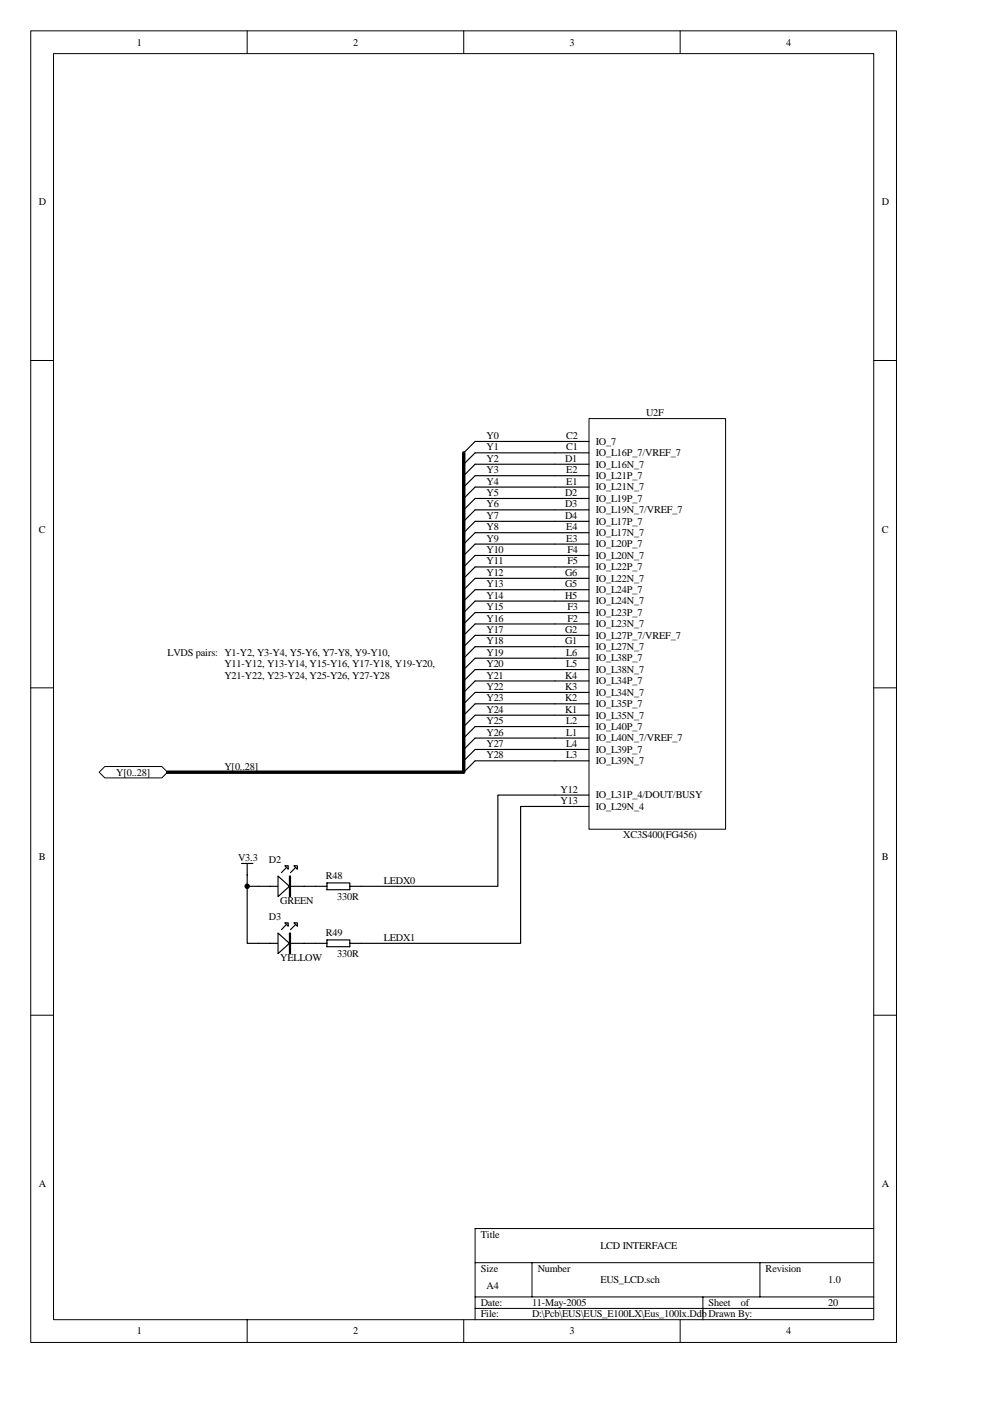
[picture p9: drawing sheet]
<svg xmlns="http://www.w3.org/2000/svg" width="210mm" height="297mm" viewBox="0 0 210 297" stroke-linecap="round" stroke-linejoin="round" font-family="sans-serif">
<g fill="none" stroke="#000" stroke-width=".21">
<path d="M6.5 6.5h183.6v278.1h-183.6zM11.3 11.4h174v268.4h-174zM52.4 6.5v4.9M98.3 6.5v4.9M144.2 6.5v4.9M6.5 76.4h4.8M185.3 76.4h4.8M6.5 145.8h4.8M185.3 145.8h4.8M6.5 215.2h4.8M185.3 215.2h4.8M52.4 279.8v4.8"/>
<path d="M98.3 279.8v4.8M100.7 267.7h84.6M100.7 275h84.6M100.7 277.4h84.6M112.8 267.7v7.3M144.2 279.8v4.8M149 275v4.8M161.1 267.7v7.3M185.3 260.5h-84.6v19.3"/>
</g>
<g fill="none" stroke="#000" stroke-width=".24">
<path d="M117.6 93.6h-16.9l-2.4 2.4M117.6 96h-16.9l-2.4 2.4M117.6 98.4h-16.9l-2.4 2.5M117.6 100.9h-16.9l-2.4 2.4M117.6 103.3h-16.9l-2.4 2.4M117.6 105.7h-16.9l-2.4 2.4M117.6 108.1h-16.9l-2.4 2.4M117.6 110.5h-16.9l-2.4 2.4M117.6 112.9h-16.9l-2.4 2.5M117.6 115.4h-16.9l-2.4 2.4M117.6 117.8h-16.9l-2.4 2.4M117.6 120.2h-16.9l-2.4 2.4"/>
<path d="M117.6 122.6h-16.9l-2.4 2.4M117.6 125h-16.9l-2.4 2.4M117.6 127.4h-16.9l-2.4 2.5M117.6 129.9h-16.9l-2.4 2.4M117.6 132.3h-16.9l-2.4 2.4M117.6 134.7h-16.9l-2.4 2.4M117.6 137.1h-16.9l-2.4 2.5M117.6 139.6h-16.9l-2.4 2.4M117.6 142h-16.9l-2.4 2.4M117.6 144.4h-16.9l-2.4 2.4M117.6 146.8h-16.9l-2.4 2.4M117.6 149.2h-16.9l-2.4 2.4"/>
<path d="M117.6 151.6h-16.9l-2.4 2.5M117.6 154.1h-16.9l-2.4 2.4M117.6 156.5h-16.9l-2.4 2.4M117.6 158.9h-16.9l-2.4 2.4M117.6 161.3h-16.9l-2.4 2.4"/>
</g>
<path d="M22.2 162.5h12.1l1.2 1.2-1.2 1.2h-12.1l-1.2-1.2z" fill-rule="evenodd" fill="#fff" stroke="#000" stroke-width=".21"/>
<path d="M98.3 96v67.7h-62.8" fill="none" stroke="#000" stroke-width=".72"/>
<path d="M54.8 187.9h14.5M60.6 184l-.9 1M62.6 184l-1 1M69.3 187.2h4.9v1.4h-4.9zM74.2 187.9h2.4" fill="none" stroke="#000" stroke-width=".24"/>
<g fill="#fff" stroke="#000" stroke-width=".24">
<path d="M58.9 185.7l2.5 2.2-2.5 2.2z"/>
<path d="M62.3 183.6h.8v.7z"/>
<path d="M60.4 183.6h.7v.7z"/>
<path d="M61.4 185.7h.2v4.4h-.2z" fill-rule="evenodd"/>
</g>
<path d="M60.6 196.1l-.9 1M62.6 196.1l-1 1M69.3 199.3h4.9v1.4h-4.9zM54.8 200h14.5M74.2 200h2.4" fill="none" stroke="#000" stroke-width=".24"/>
<g fill="#fff" stroke="#000" stroke-width=".24">
<path d="M58.9 197.8l2.5 2.2-2.5 2.2z"/>
<path d="M62.3 195.7h.8v.7z"/>
<path d="M60.4 195.7h.7v.7z"/>
<path d="M61.4 197.8h.2v4.4h-.2z" fill-rule="evenodd"/>
</g>
<path d="M51.2 183.1h2.4M52.4 183.1v16.9h2.4M52.4 187.9h2.4" fill="none" stroke="#000" stroke-width=".24"/>
<path d="M124.9 88.8h28.9v87h-28.9z" fill="#fff"/>
<path d="M124.9 88.8h28.9v87h-28.9z" fill="none" stroke="#000" stroke-width=".21"/>
<g fill="none" stroke="#000" stroke-width=".24">
<path d="M117.6 93.6h7.3M117.6 96h7.3M117.6 98.4h7.3M117.6 100.9h7.3M117.6 103.3h7.3M117.6 105.7h7.3M117.6 108.1h7.3M117.6 110.5h7.3M117.6 112.9h7.3M117.6 115.4h7.3M117.6 117.8h7.3M117.6 120.2h7.3"/>
<path d="M117.6 122.6h7.3M117.6 125h7.3M117.6 127.4h7.3M117.6 129.9h7.3M117.6 132.3h7.3M117.6 134.7h7.3M117.6 137.1h7.3M117.6 139.6h7.3M117.6 142h7.3M117.6 144.4h7.3M117.6 146.8h7.3M117.6 149.2h7.3"/>
<path d="M117.6 151.6h7.3M117.6 154.1h7.3M117.6 156.5h7.3M117.6 158.9h7.3M117.6 161.3h7.3M124.9 168.6h-19.3v19.3h-29M124.9 171h-14.5v29h-33.8"/>
</g>
<circle cx="52.4" cy="187.9" r=".47" fill="#000" stroke="#000" stroke-width=".21"/>
<g font-size="2.2">
<text x="29" y="9.7">1</text>
<text x="74.9" y="9.7">2</text>
<text x="120.8" y="9.7">3</text>
<text x="166.7" y="9.7">4</text>
<text x="8.2" y="43.5">D</text>
<text x="187" y="43.5">D</text>
<text x="137" y="88.2">U2F</text>
<text x="103.1" y="93.1">Y0</text>
<text x="103.1" y="95.5">Y1</text>
<text x="120.1" y="93.1">C2</text>
<text x="120.1" y="95.5">C1</text>
<text x="126.3" y="94.3">IO_7</text>
<text x="103.1" y="97.9">Y2</text>
<text x="103.1" y="100.3">Y3</text>
<text x="119.8" y="97.9">D1</text>
<text x="120.1" y="100.3">E2</text>
<text x="126.3" y="96.7">IO_L16P_7/VREF_7</text>
<text x="126.3" y="99.1">IO_L16N_7</text>
<text x="126.3" y="101.5">IO_L21P_7</text>
<text x="103.1" y="102.8">Y4</text>
<text x="103.1" y="105.2">Y5</text>
<text x="103.1" y="107.6">Y6</text>
<text x="119.8" y="105.2">D2</text>
<text x="119.8" y="107.6">D3</text>
<text x="120.1" y="102.8">E1</text>
<text x="126.3" y="104">IO_L21N_7</text>
<text x="126.3" y="106.4">IO_L19P_7</text>
<text x="8.2" y="112.9">C</text>
<text x="103.1" y="110">Y7</text>
<text x="103.1" y="112.4">Y8</text>
<text x="119.8" y="110">D4</text>
<text x="120.1" y="112.4">E4</text>
<text x="126.3" y="108.8">IO_L19N_7/VREF_7</text>
<text x="126.3" y="111.2">IO_L17P_7</text>
<text x="126.3" y="113.6">IO_L17N_7</text>
<text x="187" y="112.9">C</text>
<text x="103.1" y="114.9">Y9</text>
<text x="103.1" y="117.3">Y10</text>
<text x="103.1" y="119.7">Y11</text>
<text x="120.1" y="114.9">E3</text>
<text x="120.3" y="117.3">F4</text>
<text x="120.3" y="119.7">F5</text>
<text x="126.3" y="116.1">IO_L20P_7</text>
<text x="126.3" y="118.5">IO_L20N_7</text>
<text x="103.1" y="122.1">Y12</text>
<text x="103.1" y="124.5">Y13</text>
<text x="119.8" y="122.1">G6</text>
<text x="119.8" y="124.5">G5</text>
<text x="126.3" y="120.9">IO_L22P_7</text>
<text x="126.3" y="123.3">IO_L22N_7</text>
<text x="126.3" y="125.7">IO_L24P_7</text>
<text x="103.1" y="126.9">Y14</text>
<text x="103.1" y="129.3">Y15</text>
<text x="103.1" y="131.8">Y16</text>
<text x="119.8" y="126.9">H5</text>
<text x="120.3" y="129.3">F3</text>
<text x="120.3" y="131.8">F2</text>
<text x="126.3" y="128.1">IO_L24N_7</text>
<text x="126.3" y="130.6">IO_L23P_7</text>
<text x="103.1" y="134.2">Y17</text>
<text x="103.1" y="136.6">Y18</text>
<text x="119.8" y="134.2">G2</text>
<text x="119.8" y="136.6">G1</text>
<text x="126.3" y="133">IO_L23N_7</text>
<text x="126.3" y="135.4">IO_L27P_7/VREF_7</text>
<text x="126.3" y="137.8">IO_L27N_7</text>
<text x="35.5" y="139">LVDS pairs: Y1-Y2, Y3-Y4, Y5-Y6, Y7-Y8, Y9-Y10,</text>
<text x="47.6" y="141.5">Y11-Y12, Y13-Y14, Y15-Y16, Y17-Y18, Y19-Y20,</text>
<text x="47.6" y="143.9">Y21-Y22, Y23-Y24, Y25-Y26, Y27-Y28</text>
<text x="103.1" y="139">Y19</text>
<text x="103.1" y="141.5">Y20</text>
<text x="103.1" y="143.9">Y21</text>
<text x="119.8" y="143.9">K4</text>
<text x="120.1" y="139">L6</text>
<text x="120.1" y="141.5">L5</text>
<text x="126.3" y="140.3">IO_L38P_7</text>
<text x="126.3" y="142.7">IO_L38N_7</text>
<text x="103.1" y="146.3">Y22</text>
<text x="103.1" y="148.7">Y23</text>
<text x="119.8" y="146.3">K3</text>
<text x="119.8" y="148.7">K2</text>
<text x="126.3" y="145.1">IO_L34P_7</text>
<text x="126.3" y="147.5">IO_L34N_7</text>
<text x="126.3" y="149.9">IO_L35P_7</text>
<text x="103.1" y="151.1">Y24</text>
<text x="103.1" y="153.5">Y25</text>
<text x="103.1" y="156">Y26</text>
<text x="119.8" y="151.1">K1</text>
<text x="120.1" y="153.5">L2</text>
<text x="120.1" y="156">L1</text>
<text x="126.3" y="152.3">IO_L35N_7</text>
<text x="126.3" y="154.7">IO_L40P_7</text>
<text x="103.1" y="158.4">Y27</text>
<text x="103.1" y="160.8">Y28</text>
<text x="120.1" y="158.4">L4</text>
<text x="120.1" y="160.8">L3</text>
<text x="126.3" y="157.2">IO_L40N_7/VREF_7</text>
<text x="126.3" y="159.6">IO_L39P_7</text>
<text x="24.6" y="164.4">Y[0..28]</text>
<text x="47.6" y="163.2">Y[0..28]</text>
<text x="126.3" y="162">IO_L39N_7</text>
<text x="118.9" y="168.1">Y12</text>
<text x="118.9" y="170.5">Y13</text>
<text x="126.3" y="169.3">IO_L31P_4/DOUT/BUSY</text>
<text x="126.3" y="171.7">IO_L29N_4</text>
<text x="132.1" y="177.7">XC3S400(FG456)</text>
<text x="8.2" y="182.3">B</text>
<text x="50.5" y="182.6">V3.3</text>
<text x="57" y="183">D2</text>
<text x="187" y="182.3">B</text>
<text x="59.4" y="191.7">GREEN</text>
<text x="69.1" y="186.4">R48</text>
<text x="71.5" y="190.8">330R</text>
<text x="81.4" y="187.4">LEDX0</text>
<text x="57" y="195.1">D3</text>
<text x="59.4" y="203.9">YELLOW</text>
<text x="69.1" y="198.5">R49</text>
<text x="71.5" y="202.9">330R</text>
<text x="81.4" y="199.5">LEDX1</text>
<text x="8.2" y="251.7">A</text>
<text x="187" y="251.7">A</text>
<text x="101.9" y="262.4">Title</text>
<text x="101.9" y="269.6">Size</text>
<text x="114" y="269.6">Number</text>
<text x="127.3" y="264.8">LCD INTERFACE</text>
<text x="162.3" y="269.6">Revision</text>
<text x="103.1" y="273.3">A4</text>
<text x="127.3" y="272.1">EUS_LCD.sch</text>
<text x="175.6" y="272.1">1.0</text>
<text x="101.9" y="276.9">Date:</text>
<text x="101.9" y="279.3">File:</text>
<text x="112.8" y="276.9">11-May-2005</text>
<text x="112.8" y="279.3">D:\Pcb\EUS\EUS_E100LX\Eus_100lx.DdbDrawn By:</text>
<text x="150.2" y="276.9">Sheet</text>
<text x="157.1" y="276.9">of</text>
<text x="175.6" y="276.9">20</text>
<text x="29" y="282.9">1</text>
<text x="74.9" y="282.9">2</text>
<text x="120.8" y="282.9">3</text>
<text x="166.7" y="282.9">4</text>
</g>
</svg>
